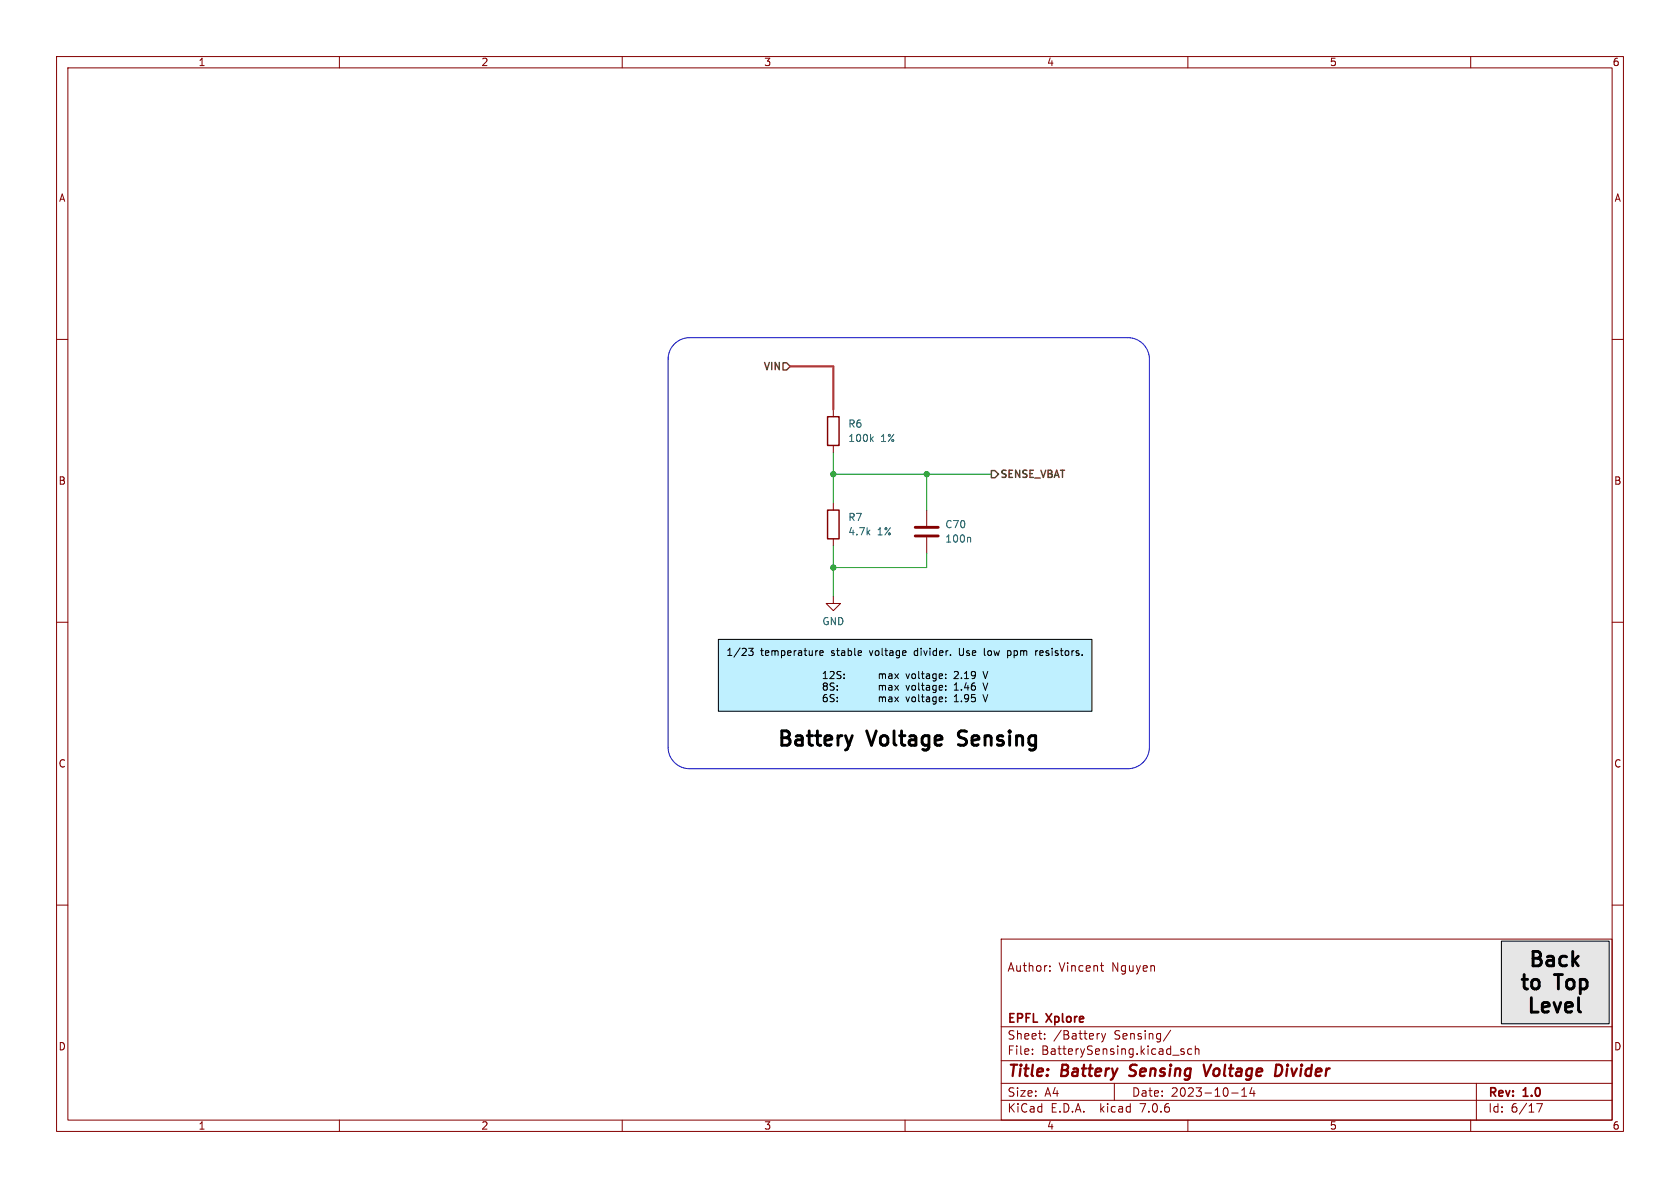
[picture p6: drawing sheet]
<svg xmlns="http://www.w3.org/2000/svg" width="297mm" height="210mm" viewBox="0 0 297 210" stroke-linecap="round" stroke-linejoin="round" font-family="sans-serif">
<g fill="none" stroke="#840000" stroke-width=".18">
<path d="M10 10h277v190h-277zM12 12h273v186h-273zM60 10v2M110 10v2M160 10v2M210 10v2M260 10v2M10 60h2M285 60h2M147.3 72.4v1.3M147.3 78.7v1.3M147.3 88.9v1.3"/>
<path d="M147.3 95.3v1.2M163.8 90.2v2.8M163.8 95v2.8M10 110h2M147.3 105.4v1.3h1.3l-1.3 1.3-1.3-1.3h1.3M285 110h2M10 160h2M285 160h2M177 166h108v32h-108zM185.6 171.6v.1M185.6 170.8v.1M194.5 170.7h.6"/>
<path d="M194.7 171.5l.4 .2M60 198v2M110 198v2M160 198v2M177 194.5h108M177 191.5h108M177 187.5h108M177 181.5h108M182.5 186.3v.1M182.5 185.5v.1M184.7 183.6v.1M184.7 182.8v.1"/>
<path d="M194.4 182.7l-.3 .1M194.7 182.7l.4 1M195.1 183.7l-.1 .4-.3 .1M195.5 182.7l-.4 1M197 191.5v3M207 182.1l-1.3 2M209.3 185.5l-.3-.1-.3 .2 .1 .2 .5 .2v.3h-.6M210 198v2M210.7 185.5l-.5-.1-.2 .3v.4l.1 .2h.6M211.3 185.5l.2-.1 .4 .1 .1 .9M211.3 184.9v1.5M217.7 193.2h1.2"/>
<path d="M219.5 193.8h.9M219.5 192.7l.5-.4v1.5M221.3 192.2l-.3 1.1h.9M221.7 192.8v1M260 198v2M261 191.5v6.5M271.7 195.1h1l-.7 1.5"/>
</g>
<path d="M199.6 190.1l.3 .1M199.9 188.4l-.1 .4v.2M212.8 188.2l.4 2 .9-2M225.6 188.2h.5a1.08 1.08 0 0 1 .6 1.1 1.08 1.08 0 0 1-.8 .9h-.5z" fill="none" stroke="#840000" stroke-width=".4"/>
<path d="M265.4 166.4h19.1v14.6h-19.1z" fill="#e6e6e6" stroke="#e6e6e6" stroke-width=".18"/>
<path d="M127 113h66v12.7h-66z" fill="#bff0ff" stroke="#bff0ff" stroke-width=".18"/>
<path d="M146.3 73.7h2v5h-2zM146.3 90.2h2v5.1h-2z" fill="none" stroke="#840000" stroke-width=".25"/>
<path d="M154 77.6l.4 .4M154.4 77.2l-.5 .5M171.4 95l.2 .2v.6" fill="none" stroke="#006464" stroke-width=".18"/>
<path d="M161.8 94.7h4.1M161.8 93.2h4.1" fill="none" stroke="#840000" stroke-width=".51"/>
<path d="M138.4 64.1h.7l.6 .7-.6 .6h-.7zM175.3 83.2h.6l.6 .6-.6 .7h-.6z" fill="none" stroke="#725600" stroke-width=".25"/>
<g fill="none" stroke="#000" stroke-width=".18">
<path d="M127 113h66v12.7h-66zM132.4 114.6h.7l-.4 .5 .4 .1v.5l-.2 .2-.5-.2M144.4 115h.2M144.9 115.4l.6-.1v-.2l-.4-.1-.2 .2 .1 .6h.5M155.5 119.1v.9M155.5 119.2l.3-.1 .2 .2M156 119.3l.2-.2 .3 .1v.8M156 119.3v.7M157.1 119.2h.5l.1 .8M157.7 119.4l-.4 .1-.2 .2 .2 .3 .4-.1M158.2 119.1l.6 .9M158.8 119.1l-.6 .9"/>
<path d="M167.2 119.8v.2M167.2 119.2v.1M169.6 114.6v1l.2 .3M173.8 118.7l.4 1.3M174 114.6v1.1l.2 .2M178.1 115.1l.4-.1 .2 .1M178.1 115v1.3M178.7 115.7l-.2 .2-.4-.1M183.5 115l-.4 .3M183.9 115.1v.7M184.4 115.3l-.6 .1M155.5 121.2v.8"/>
<path d="M155.5 123.2v.8M155.5 121.3l.3-.1 .2 .1M155.5 123.3l.3-.1 .2 .2M156 121.3v.7M156 123.4v.6M156 121.3l.2-.1h.3v.8M156 123.4l.2-.2 .3 .1v.7M157.1 121.2h.5l.1 .8M157.1 123.3h.5l.1 .7M157.7 121.5h-.4l-.2 .2 .2 .3 .4-.1M157.7 123.5l-.4 .1-.2 .1 .2 .3h.4M158.2 121.2l.6 .8"/>
<path d="M158.2 123.2l.6 .8M158.8 121.2l-.6 .8M158.8 123.2l-.6 .8M166 123.6l.6-.1v-.2l-.4-.1-.2 .2 .1 .6h.5M166.1 121.2v.7h.5M166.6 121.2v.3l-.6 .1M167.2 121.2v.1M167.2 121.9v.1M167.2 123.3v.1M167.2 123.9v.1M171.8 123.3h.4l.2 .2-.1 .5h-.5M171.8 122.8h.6"/>
<path d="M171.8 121.3l.4-.1 .2 .3-.1 .4h-.5M171.9 120.9l-.1 .1M265.4 166.4h19.1v14.6h-19.1z"/>
</g>
<path d="M150.7 130l-.6 1.7" fill="none" stroke="#000" stroke-width=".51"/>
<path d="M119.2 60.8a3.8 3.8 0 0 1 2.7-1.1h77.5a3.8 3.8 0 0 1 3.8 3.8v68.6a3.8 3.8 0 0 1-3.8 3.8h-77.5a3.8 3.8 0 0 1-3.8-3.8v-68.6a3.8 3.8 0 0 1 1.1-2.7z" fill="none" stroke="#0000c2" stroke-width=".18"/>
<path d="M147.3 80v8.9M147.3 96.5v8.9M147.3 83.8h28M163.8 83.8v6.4M163.8 97.8v2.5h-16.5" fill="none" stroke="#009600" stroke-width=".18"/>
<path d="M139.7 64.8h7.6v7.6" fill="none" stroke="#c83232" stroke-width=".38"/>
<g fill="#009600" stroke="#009600" stroke-width=".18">
<circle cx="147.3" cy="100.3" r=".46"/>
<circle cx="163.8" cy="83.8" r=".46"/>
<circle cx="147.3" cy="83.8" r=".46"/>
</g>
<g font-size="3.5">
<text x="137.1" y="132.1">Battery</text>
<text x="153.5" y="132.1">Voltage</text>
<text x="170.5" y="132.1">Sensing</text>
<text x="269.9" y="171.6">Back</text>
<text x="268.3" y="175.7">to</text>
<text x="269.6" y="179.8">Level</text>
<text x="275" y="175.7">Top</text>
</g>
<g font-size="2.8" fill="#840000">
<text x="178" y="190.9">Title:</text>
<text x="187.7" y="190.9">Battery</text>
<text x="200.6" y="190.9">Sensing</text>
<text x="214.5" y="190.9">Voltage</text>
<text x="227.9" y="190.9">Divider</text>
</g>
<g font-size="2.1" fill="#840000">
<text x="178" y="172">Author:</text>
<text x="187.2" y="172">Vincent</text>
<text x="196.6" y="172">Nguyen</text>
<text x="178" y="184">Sheet:</text>
<text x="178" y="181.2">EPFL</text>
<text x="185.1" y="181.2">Xplore</text>
<text x="186.2" y="184">/Battery</text>
<text x="197" y="184">Sensing/</text>
<text x="178" y="186.7">File:</text>
<text x="184.1" y="186.7">BatterySensing.kicad_sch</text>
<text x="178" y="196.9">KiCad</text>
<text x="178" y="194.1">Size:</text>
<text x="184.7" y="194.1">A4</text>
<text x="185.7" y="196.9">E.D.A.</text>
<text x="194.6" y="196.9">kicad</text>
<text x="200" y="194.1">Date:</text>
<text x="201.8" y="196.9">7.0.6</text>
<text x="207" y="194.1">2023-10-14</text>
<text x="263" y="194.3">Rev:</text>
<text x="263" y="196.9">Id:</text>
<text x="267.1" y="196.9">6/17</text>
<text x="269.4" y="194.3">1.0</text>
</g>
<g font-size="1.8" fill="#840000">
<text x="35" y="11.9">1</text>
<text x="85" y="11.9">2</text>
<text x="135" y="11.9">3</text>
<text x="185" y="11.9">4</text>
<text x="235" y="11.9">5</text>
<text x="285" y="11.9">6</text>
<text x="10.3" y="35.9">A</text>
<text x="285.3" y="35.9">A</text>
<text x="10.3" y="85.9">B</text>
<text x="285.3" y="85.9">B</text>
<text x="10.3" y="135.9">C</text>
<text x="285.3" y="135.9">C</text>
<text x="10.3" y="185.9">D</text>
<text x="285.3" y="185.9">D</text>
<text x="35" y="199.9">1</text>
<text x="85" y="199.9">2</text>
<text x="135" y="199.9">3</text>
<text x="185" y="199.9">4</text>
<text x="235" y="199.9">5</text>
<text x="285" y="199.9">6</text>
</g>
<g font-size="1.8" fill="#725600">
<text x="134.7" y="65.8">VIN</text>
<text x="176.7" y="84.8">SENSE_VBAT</text>
</g>
<g font-size="1.8" fill="#006464">
<text x="149.9" y="75.8">R6</text>
<text x="149.9" y="78.3">100k</text>
<text x="155.7" y="78.3">1%</text>
<text x="149.9" y="92.3">R7</text>
<text x="149.9" y="94.8">4.7k</text>
<text x="155.1" y="94.8">1%</text>
<text x="167" y="93.6">C70</text>
<text x="167" y="96.1">100n</text>
<text x="145.3" y="110.7">GND</text>
</g>
<g font-size="1.8">
<text x="128.3" y="116.2">1/23</text>
<text x="134.4" y="116.2">temperature</text>
<text x="147.1" y="116.2">stable</text>
<text x="154" y="116.2">voltage</text>
<text x="162.1" y="116.2">divider.</text>
<text x="170.2" y="116.2">Use</text>
<text x="174.8" y="116.2">low</text>
<text x="179.2" y="116.2">ppm</text>
<text x="184.3" y="116.2">resistors.</text>
<text x="145.2" y="120.2">12S:</text>
<text x="145.2" y="122.3">8S:</text>
<text x="145.2" y="124.3">6S:</text>
<text x="159.2" y="122.3">voltage:</text>
<text x="159.2" y="124.3">voltage:</text>
<text x="160.4" y="120.2">voltage:</text>
<text x="167.9" y="122.3">1.46</text>
<text x="167.9" y="124.3">1.95</text>
<text x="169.1" y="120.2">2.19</text>
<text x="173.3" y="122.3">V</text>
<text x="173.3" y="124.3">V</text>
<text x="174.5" y="120.2">V</text>
</g>
</svg>
